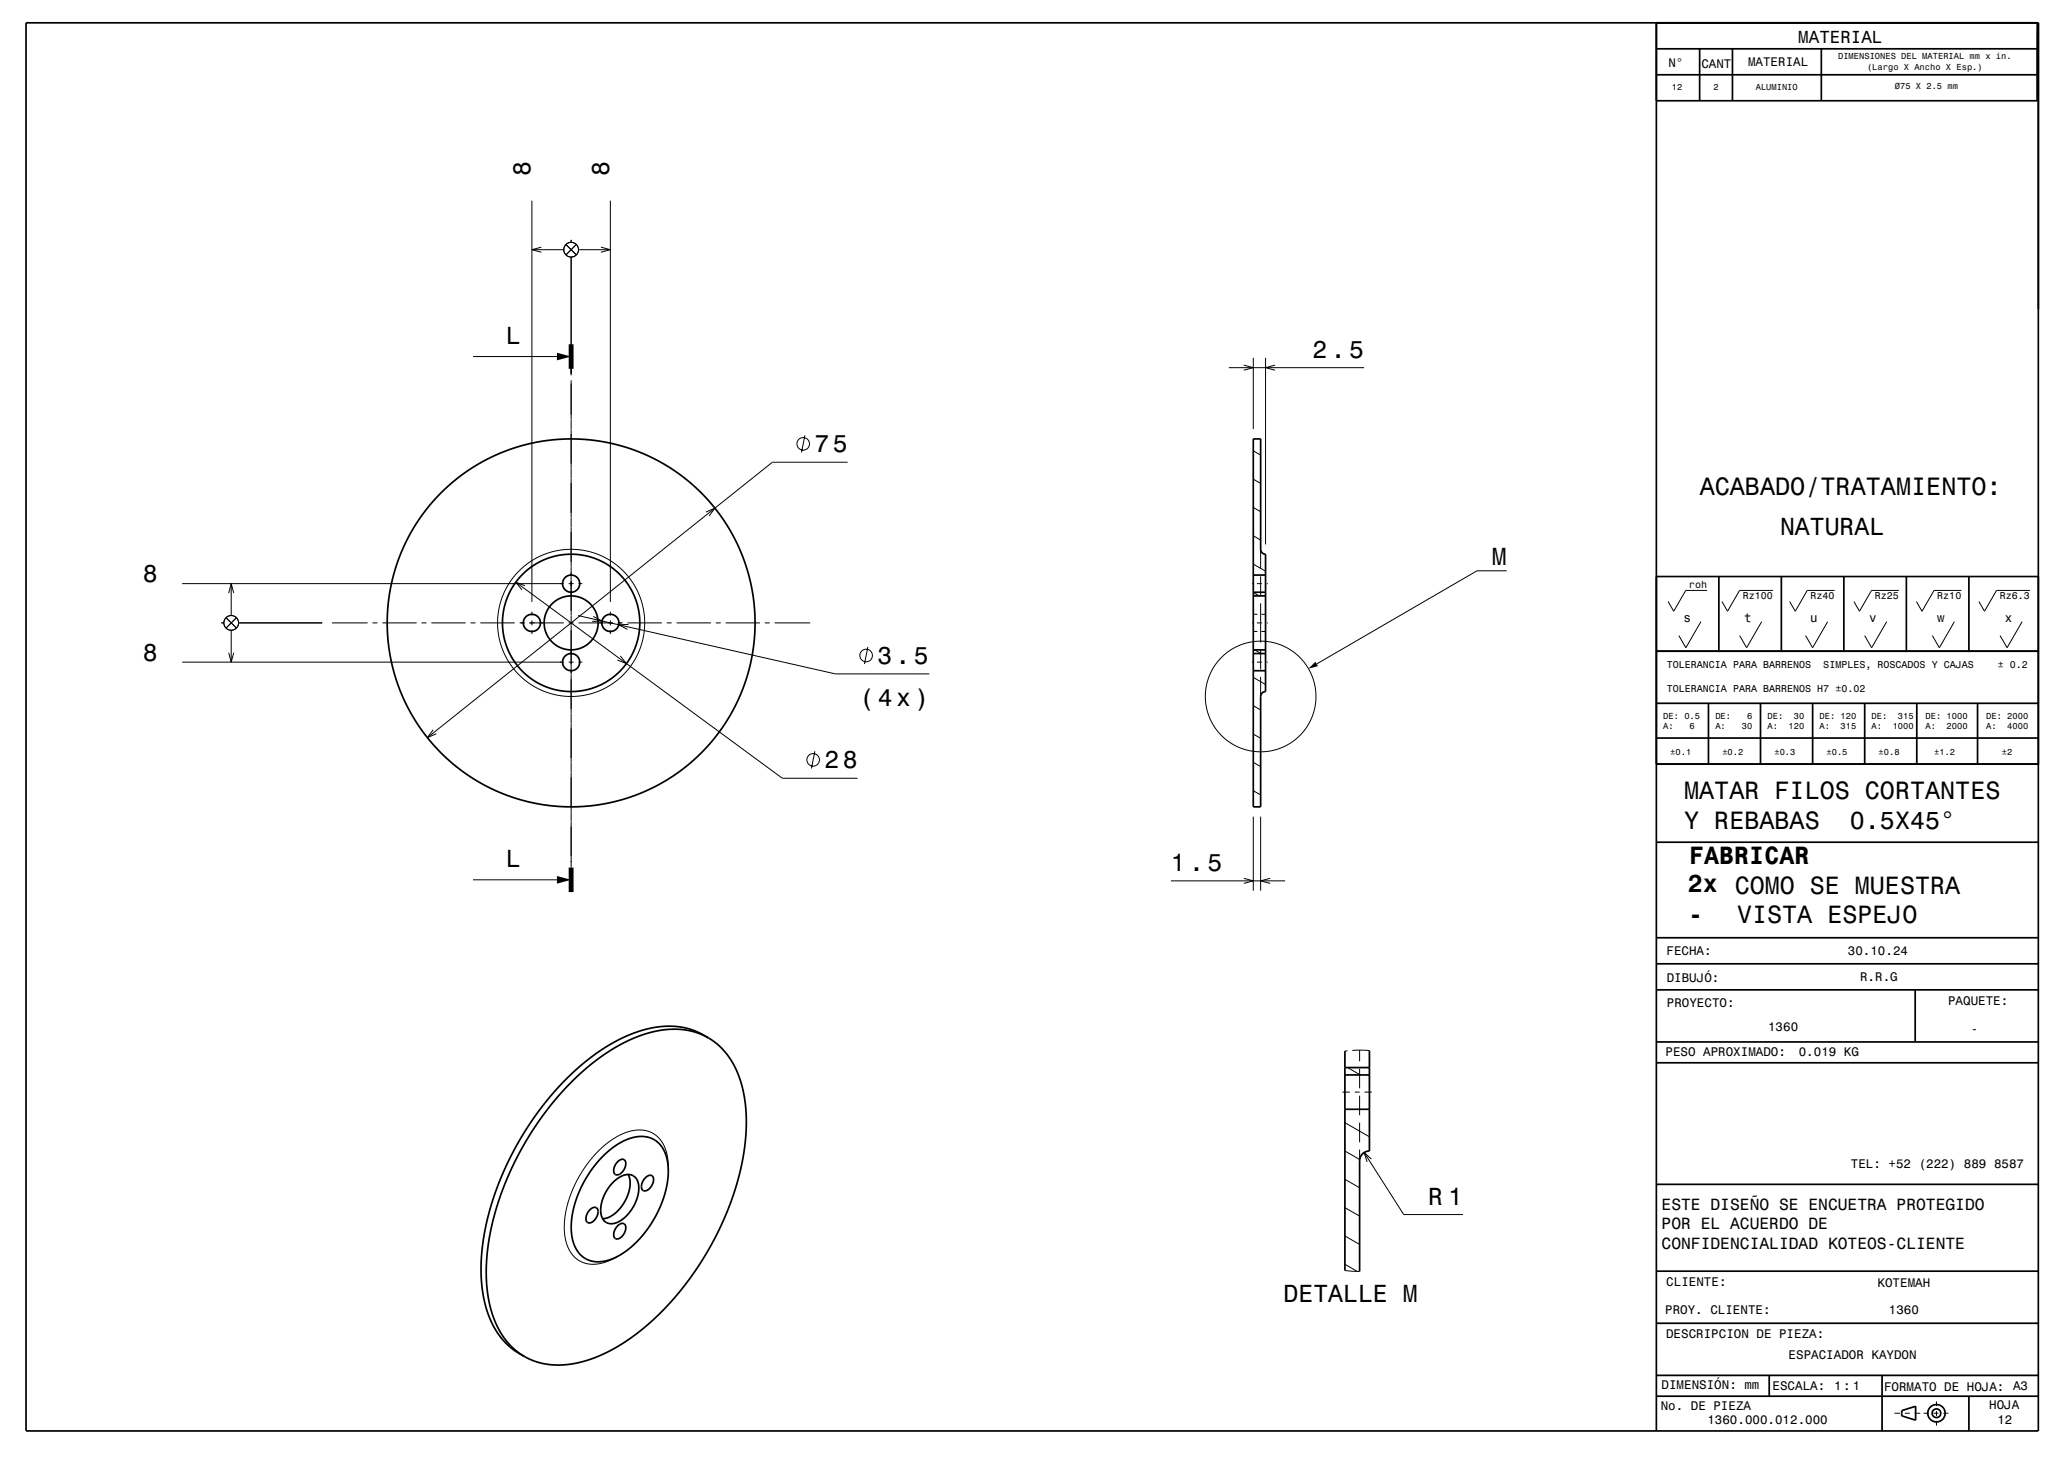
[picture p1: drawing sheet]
<svg xmlns="http://www.w3.org/2000/svg" width="420mm" height="297mm" viewBox="0 0 420 297" stroke-linecap="round" stroke-linejoin="round" font-family="sans-serif">
<g fill="none" stroke="#000" stroke-width=".2">
<path d="M108.4 40.9v81.8M108.4 50.9h6.5M110.4 50.4l-2 .5 2 .5M115.4 49.8l2.1 2.2M116.4 48.9v.5M116.4 52.4v23.8M117.5 49.8l-2.1 2.2M117.9 50.9h6.5M122.5 50.4l1.9 .5-1.9 .5M124.4 40.9v81.8M96.4 72.7h17.1M116.4 75.2v1.3"/>
<path d="M116.4 77.5v99.3M250.5 74.9h27.6M253.6 74.4l1.9 .5-1.9 .6M255.5 72.9v14.6M258 72.9v38.1M260 74.4l-2 .5 2 .6M164.1 88.7l-.7 3.5M172.8 94.2h-15.3l-70.4 56.2M255.5 91.9l1.5 .9M255.5 97.7l1.5 .8M37.1 119h77.8M47.1 119v6.5"/>
<path d="M105.2 118.7l54.3 39.9h15.3M107 119.4l-1.8-.7 1.2 1.5M115.9 119h1M117.9 119h.8M143.9 104.4l1.9-.8-1.2 1.6M255.3 119h.1M255.5 103.4l1.5 .9M255.5 109.2l1.5 .9M255.5 115l2.5 1.4M256.3 119h1M257 112v4M257 117.5v4"/>
<path d="M258.3 119h.1M307.2 116.4h-6.1l-32.6 18.9M37.1 135h77.8M45.1 127h.5M46.1 125.9l2.1 2.1M46.6 120.9l.5-1.9 .6 1.9M46.6 133l.5 2 .6-2M47.1 128.5v6.5M48.2 125.9l-2.1 2.1M48.6 127h17.1M67.7 127h7.2M75.9 127h1"/>
<path d="M77.9 127h7M85.9 127h1M87.9 127h7M95.9 127h1M97.9 127h7M105.9 127h1M107.9 127h7M108.4 124.7v.8M108.4 126.5v1M108.4 128.5v.7M115.9 127h1M115.9 135h1"/>
<path d="M117.9 125.5l52.4 11.9h19.2M117.9 127h7M117.9 135h.8M121 125.7l1.7 .9-2 .1M124.4 124.7v.8M124.4 126.5v1M124.4 128.5v.7M125.9 127h1M126.5 133.7l1.2 1.6-1.8-.8M127.9 127h7M128.2 127.3l-2 .1 1.7 .9M135.9 127h1"/>
<path d="M137.9 127h7M145.9 127h1M147.9 127h7M155.9 127h1M157.9 127h7.3M176.9 131.9l-.7 3.5M255.3 127h.1M255.3 135h.1M255.5 138.1l2.5 1.4M255.5 120.8l1.3 .7M255.5 125.2h.9M255.5 128.7h.9"/>
<path d="M255.8 132.5l1.3 .7M256.3 127h1M256.3 135h1M257 123v8M257 132.5v4M257 138v4M257.2 125.2h.8M257.2 128.7h.8M258.3 127h.1M258.3 135h.1M346.8 126.7l-3.1 5.3-1.4-2.4M348 120.4h-4.3l-2.5 4.2-1.1-2"/>
<path d="M359.2 126.7l-3.1 5.3-1.4-2.4M361.5 120.4h-6.8l-2.5 4.2-1.1-2M372.6 126.7l-3 5.3-1.5-2.4M374.1 120.4h-5.6l-2.5 4.2-1.1-2M384.7 126.7l-3.1 5.3-1.4-2.4M387.2 120.4h-5.6l-2.5 4.2-1.1-2M398.5 126.7l-3.1 5.3-1.4-2.4M399.9 120.4h-5.6l-2.4 4.2-1.2-2M412.3 126.7l-3.1 5.3-1.4-2.4M413.9 120.4h-6.8l-2.5 4.2-1.1-2M88.3 148.8l-1.2 1.6 1.9-.8M166.1 153.1l-.7 3.5"/>
<path d="M255.5 143.9l1.5 .8M255.5 149.6l1.5 .9M255.5 155.4l1.5 .9M96.4 179.3h17.1M238.7 179.6h23.3M253.6 179l1.9 .6-1.9 .5M255.5 161.2l1.5 .8M255.5 166.5v15.1M257 166.5v15.1M259 179l-2 .6 2 .5M274.7 214.2l-.5 .1M274.8 217.6l2.6 1.5"/>
<path d="M275.7 214.1l3.5 .1M277.2 214.1v2.2M277.2 217.8v4M136.2 238.3v-1.8l-.3-1.4-.5-1.6-.7-1.1-.9-.9-1.1-.7-1.3-.4-1.4-.1-1.5 .3-1.6 .5-1.6 .9-1.5 1.1-1.6 1.3-1.4 1.6-2.6 3.6-1.9 4-.6 2.1-.5 2-.2 2.1 .1 1.7 .3 1.5 .5 1.4 .7 1.2 .9 1 1.1 .7 1.3 .3 1.3 .1 1.6-.2 1.7-.7 1.5-.7M273.7 222.6h1.5M274.2 228.8l5 2.9M274.2 234.6l3 1.8M276.2 222.6h1M277.2 223.3v4M277.2 228.8v4M277.2 234.3v2.3M278.1 234.9l8.1 12.7h12.1"/>
<path d="M278.2 222.6h1.5M279.6 236.3l-1.5-1.4 .6 1.9M274.2 259l3 .2M274.2 240.4l3 1.7M274.2 246.2l3 1.7M274.2 251.9l3 1.8M274.2 257.7l2.5 1.5M386.2 288.1h1.2M388.4 288.1h1M390.4 288.1h1.1M392.2 288.1h1M394.2 288.1h1"/>
<path d="M394.8 285.7v.9M394.8 287.6v1M394.8 289.6v1M396.2 288.1h1"/>
<circle cx="116.4" cy="50.9" r="1.5"/>
<circle cx="163.8" cy="90.5" r="1.28"/>
<circle cx="47.1" cy="127" r="1.5"/>
<circle cx="116.4" cy="127" r="15"/>
<circle cx="176.6" cy="133.6" r="1.28"/>
<circle cx="165.8" cy="154.9" r="1.28"/>
<circle cx="257" cy="142" r="11.3"/>
</g>
<g fill="none" stroke="#000" stroke-width=".35">
<path d="M5.3 4.7h410.3v287h-410.3zM337.7 4.7v287M337.7 15.2h77.6M337.7 9.9h77.6M346.5 9.9v10.6M353.2 9.9v10.6M371.3 9.9v10.6M415.3 9.9v10.6h-77.6M415.4 4.7l-.1 5.2M255.5 89.5h1.5v22.5l.3 .7 .7 .3v28l-.7 .2-.3 .8v22.5h-1.5zM255.5 117.2h2.5M337.7 117.5h77.9"/>
<path d="M350.4 117.5v15.2M363.2 117.5v15.2M375.9 117.5v15.2M388.7 117.5v15.2M401.4 117.5v15.2M255.5 120.7h2.5M255.5 121.5h2.5M255.5 136.7h2.5M255.5 133.2h2.5M255.5 132.5h2.5M337.7 132.7h77.9M337.7 155.8h77.9"/>
<path d="M337.7 143.4h77.9M337.7 150.4h77.9M348.3 143.4v12.4M358.9 143.4v12.4M369.6 143.4v12.4M380.2 143.4v12.4M390.8 143.4v12.4M403.2 143.4v12.4M337.7 171.7h77.9M337.7 191.2h77.9M337.7 196.5h77.9M144.4 211.6l-2.2-1.3-1.9-.6-2.1-.4-2.7-.1-2.4 .3-2.6 .6-2.8 1.1-2.4 1.2-2.9 1.7-2.4 1.8-2.6 2.2-2.7 2.6-2.5 2.8-2.2 2.7-2.1 3.1-2 3.2-1.9 3.5-1.5 3.1-1.3 3.4-1.2 3.7-.8 3.1-.7 3.4-.3 3.4-.1 3.1 .1 2.8 .5 2.8 .7 2.7 1 2.5 1.2 2 1.6 1.8 1.8 1.5 1.9 1.2"/>
<path d="M144.4 211.6l-2-1-2.2-.6-2.2-.2-2.4 .1-2.5 .4-2.4 .7-2.4 1-2.7 1.4-2.6 1.7-2.5 1.8-2.7 2.4-2.3 2.3-2.3 2.6-2.4 3-3.9 6.1-1.7 3.1-1.7 3.6-1.4 3.6-1 3.2-1 3.6-.5 3.1-.4 3-.1 3.2 .2 2.7 .5 3.2 .6 2.4 .9 2.1 1.1 2.1 1.3 1.7 1.5 1.4 1.7 1.2M144.4 211.6l1.8 1.2 1.6 1.6 1.4 1.9 1 2 .9 2.5 .6 2.7 .4 2.6 .1 2.9-.2 3.2-.4 3.2-1.5 6.3-1.1 3.4-1.5 3.7-3.3 6.4-3.7 5.6-2.4 3.1-2.4 2.7-2.4 2.3-2.5 2.2-2.5 1.8-3 1.9-2.6 1.4-2.6 1-2.3 .6-2.4 .4h-2.6l-2.1-.3-2-.5-1.8-.9M274.2 214.3v44.7M274.2 219.1h5M274.2 217.6h5M279.2 214.2v20.4a2 2 0 0 0-2 2v22.6M337.7 201.8h77.9M337.7 216.6h77.9M337.7 212.4h77.9M390.5 201.8v10.6M122.9 235.7l2.4-2 2.5-1.4 2.3-.6 2.2 .2 .9 .3 .9 .6 .7 .8 .6 .9 .5 1.2 .2 1.3 .1 2.5-.4 2.9-1.1 3.4-1.5 2.9-1.9 2.8-2.5 2.6-2.4 1.8-2.5 1-2.3 .3-1.2-.2-1-.4-.9-.6-.8-1.1-.6-1.1-.4-1.4-.2-1.5v-1.6l.6-3.5 1.3-3.6 2.2-3.7zM125.9 236.8a.87 .87 0 0 1 .9-.5 .87 .87 0 0 1 .8 .7 2.28 2.28 0 0 1-2 2.5 1.24 1.24 0 0 1-.2-1.9z"/>
<path d="M128.1 239.4a6.7 6.7 0 0 1-1.5 6.7 5.3 5.3 0 0 1-3.7 2.3M274.2 226.1h5M120.3 246.6a.87 .87 0 0 1 .9-.5 .87 .87 0 0 1 .7 .7 2.31 2.31 0 0 1-1.9 2.5 1.24 1.24 0 0 1-.3-1.9zM125 241a3.7 3.7 0 0 1 4.1-1.3 3.6 3.6 0 0 1 .9 4.2 7.6 7.6 0 0 1-5.1 5.5 2.29 2.29 0 0 1-2.4-2.7 8.7 8.7 0 0 1 2.5-5.7zM125.8 250a.95 .95 0 0 1 1.7-.2 2.26 2.26 0 0 1-1.9 2.7 1.32 1.32 0 0 1-.2-1.9zM131.6 240.1a.87 .87 0 0 1 .8-.6 .87 .87 0 0 1 .8 .7 2.3 2.3 0 0 1-1.9 2.5 1.51 1.51 0 0 1 0-2.3zM337.7 259.1h77.9M337.7 241.4h77.9M337.7 269.7h77.9M337.7 284.6h77.9M337.7 280.4h77.9M360.7 280.4v4.2"/>
<path d="M383.7 280.4v11.3M387.7 287.5l2.9-.8v2.8l-2.9-.9zM401.4 284.6v7.1"/>
<circle cx="116.4" cy="119" r="1.75"/>
<circle cx="108.4" cy="127" r="1.75"/>
<circle cx="116.4" cy="135" r="1.75"/>
<circle cx="116.4" cy="127" r="37.5"/>
<circle cx="116.4" cy="127" r="5.5"/>
<circle cx="116.4" cy="127" r="14"/>
<circle cx="124.4" cy="127" r="1.75"/>
<circle cx="394.8" cy="288.1" r=".88"/>
<circle cx="394.8" cy="288.1" r="1.77"/>
</g>
<path d="M116.4 70.2v5M116.4 176.8v5" fill="none" stroke="#000" stroke-width="1" stroke-linecap="butt"/>
<g fill="#000">
<path d="M113.5 71.9l2.9 .8-2.9 .8z" fill-rule="evenodd"/>
<path d="M268.2 134.9l.5 .9-1.9 .5z" fill-rule="evenodd"/>
<path d="M113.5 178.6l2.9 .7-2.9 .8z" fill-rule="evenodd"/>
</g>
<g font-size="5.1">
<text x="346.5" y="100.8">ACABADO/TRATAMIENTO:</text>
<text x="343.4" y="162.8">MATAR FILOS CORTANTES</text>
<text x="343.4" y="168.9">Y REBABAS</text>
<text x="377.2" y="168.9">0.5X45°</text>
<text x="344.4" y="176.2">FABRICAR</text>
<text x="344.1" y="181.8">2x COMO SE MUESTRA</text>
<text x="344.2" y="188.1">-</text>
<text x="354.2" y="188.2">VISTA ESPEJO</text>
</g>
<g font-size="5">
<text x="108.2" y="35.9" transform="rotate(-90 108.2 35.9)">8</text>
<text x="124.2" y="35.9" transform="rotate(-90 124.2 35.9)">8</text>
<text x="103.1" y="70.1">L</text>
<text x="267.6" y="72.9">2.5</text>
<text x="166" y="92.2">75</text>
<text x="362.9" y="109">NATURAL</text>
<text x="29.1" y="118.7">8</text>
<text x="304.1" y="115.2">M</text>
<text x="29.1" y="134.7">8</text>
<text x="178.9" y="135.4">3.5</text>
<text x="175.2" y="143.9">(4x)</text>
<text x="168.1" y="156.6">28</text>
<text x="103.1" y="176.7">L</text>
<text x="238.7" y="177.6">1.5</text>
<text x="291.2" y="245.6">R 1</text>
<text x="261.7" y="265.5">DETALLE M</text>
</g>
<text font-size="3.6" x="366.7" y="8.8">MATERIAL</text>
<g font-size="3.3">
<text x="338.8" y="246.6">ESTE DISEÑO SE ENCUETRA PROTEGIDO</text>
<text x="338.8" y="250.5">POR EL ACUERDO DE</text>
<text x="338.8" y="254.5">CONFIDENCIALIDAD KOTEOS-CLIENTE</text>
</g>
<g font-size="2.6">
<text x="343.2" y="126.7">s</text>
<text x="355.6" y="126.7">t</text>
<text x="369.1" y="126.7">u</text>
<text x="381.1" y="126.7">v</text>
<text x="394.9" y="126.7">w</text>
<text x="408.7" y="126.7">x</text>
<text x="339.8" y="194.6">FECHA:</text>
<text x="376.8" y="194.7">30.10.24</text>
<text x="339.8" y="200.2">DIBUJÓ:</text>
<text x="379.3" y="199.9">R.R.G</text>
<text x="339.8" y="205.3">PROYECTO:</text>
<text x="397.2" y="204.9">PAQUETE:</text>
<text x="339.6" y="215.2">PESO APROXIMADO:</text>
<text x="360.5" y="210.2">1360</text>
<text x="366.7" y="215.2">0.019 KG</text>
<text x="401.9" y="210.6">-</text>
<text x="377.4" y="238">TEL: +52 (222) 889 8587</text>
<text x="339.7" y="262.1">CLIENTE:</text>
<text x="382.8" y="262.3">KOTEMAH</text>
<text x="339.5" y="267.8">PROY. CLIENTE:</text>
<text x="385.1" y="267.8">1360</text>
<text x="339.7" y="272.8">DESCRIPCION DE PIEZA:</text>
<text x="364.7" y="277.1">ESPACIADOR KAYDON</text>
<text x="338.6" y="287.3">No. DE PIEZA</text>
<text x="338.8" y="283.2">DIMENSIÓN: mm</text>
<text x="361.4" y="283.3">ESCALA:</text>
<text x="373.9" y="283.3">1:1</text>
<text x="384.1" y="283.5">FORMATO DE HOJA: A3</text>
<text x="405.6" y="287.2">HOJA</text>
<text x="348.1" y="290.4">1360.000.012.000</text>
<text x="407.2" y="290.3">12</text>
</g>
<g font-size="2.5">
<text x="340.2" y="13.7">N°</text>
<text x="346.9" y="13.8">CANT</text>
<text x="356.4" y="13.5">MATERIAL</text>
</g>
<g font-size="2">
<text x="344.4" y="119.9">roh</text>
<text x="355.3" y="122.2">Rz100</text>
<text x="369.1" y="122.2">Rz40</text>
<text x="382.2" y="122.2">Rz25</text>
<text x="395" y="122.2">Rz10</text>
<text x="407.7" y="122.2">Rz6.3</text>
<text x="339.8" y="136.1">TOLERANCIA PARA BARRENOS</text>
<text x="371.7" y="136.1">SIMPLES, ROSCADOS Y CAJAS</text>
<text x="407.3" y="136.1">± 0.2</text>
<text x="339.8" y="141">TOLERANCIA PARA BARRENOS H7 ±0.02</text>
</g>
<g font-size="1.8">
<text x="374.8" y="12">DIMENSIONES DEL MATERIAL mm x in.</text>
<text x="380.7" y="14.2">(Largo X Ancho X Esp.)</text>
<text x="340.9" y="18.4">12</text>
<text x="349.3" y="18.4">2</text>
<text x="358" y="18.4">ALUMINIO</text>
<text x="386.3" y="18.2">Ø75 X 2.5 mm</text>
<text x="339.1" y="146.5">DE: 0.5</text>
<text x="339.1" y="148.6">A:</text>
<text x="344.5" y="148.6">6</text>
<text x="349.7" y="146.5">DE:</text>
<text x="349.7" y="148.6">A:</text>
<text x="355.1" y="148.6">30</text>
<text x="356.2" y="146.5">6</text>
<text x="360.4" y="146.5">DE:</text>
<text x="360.4" y="148.6">A:</text>
<text x="364.7" y="148.6">120</text>
<text x="365.7" y="146.5">30</text>
<text x="371" y="146.5">DE: 120</text>
<text x="371" y="148.6">A:</text>
<text x="375.3" y="148.6">315</text>
<text x="381.6" y="146.5">DE:</text>
<text x="381.6" y="148.6">A:</text>
<text x="385.9" y="148.6">1000</text>
<text x="387" y="146.5">315</text>
<text x="392.6" y="146.5">DE: 1000</text>
<text x="392.6" y="148.6">A:</text>
<text x="396.9" y="148.6">2000</text>
<text x="405" y="146.5">DE: 2000</text>
<text x="405" y="148.6">A:</text>
<text x="409.3" y="148.6">4000</text>
<text x="340.5" y="153.9">±0.1</text>
<text x="351.2" y="153.9">±0.2</text>
<text x="361.8" y="153.9">±0.3</text>
<text x="372.4" y="153.9">±0.5</text>
<text x="383" y="153.9">±0.8</text>
<text x="394.3" y="153.9">±1.2</text>
<text x="408.1" y="153.9">±2</text>
</g>
</svg>
